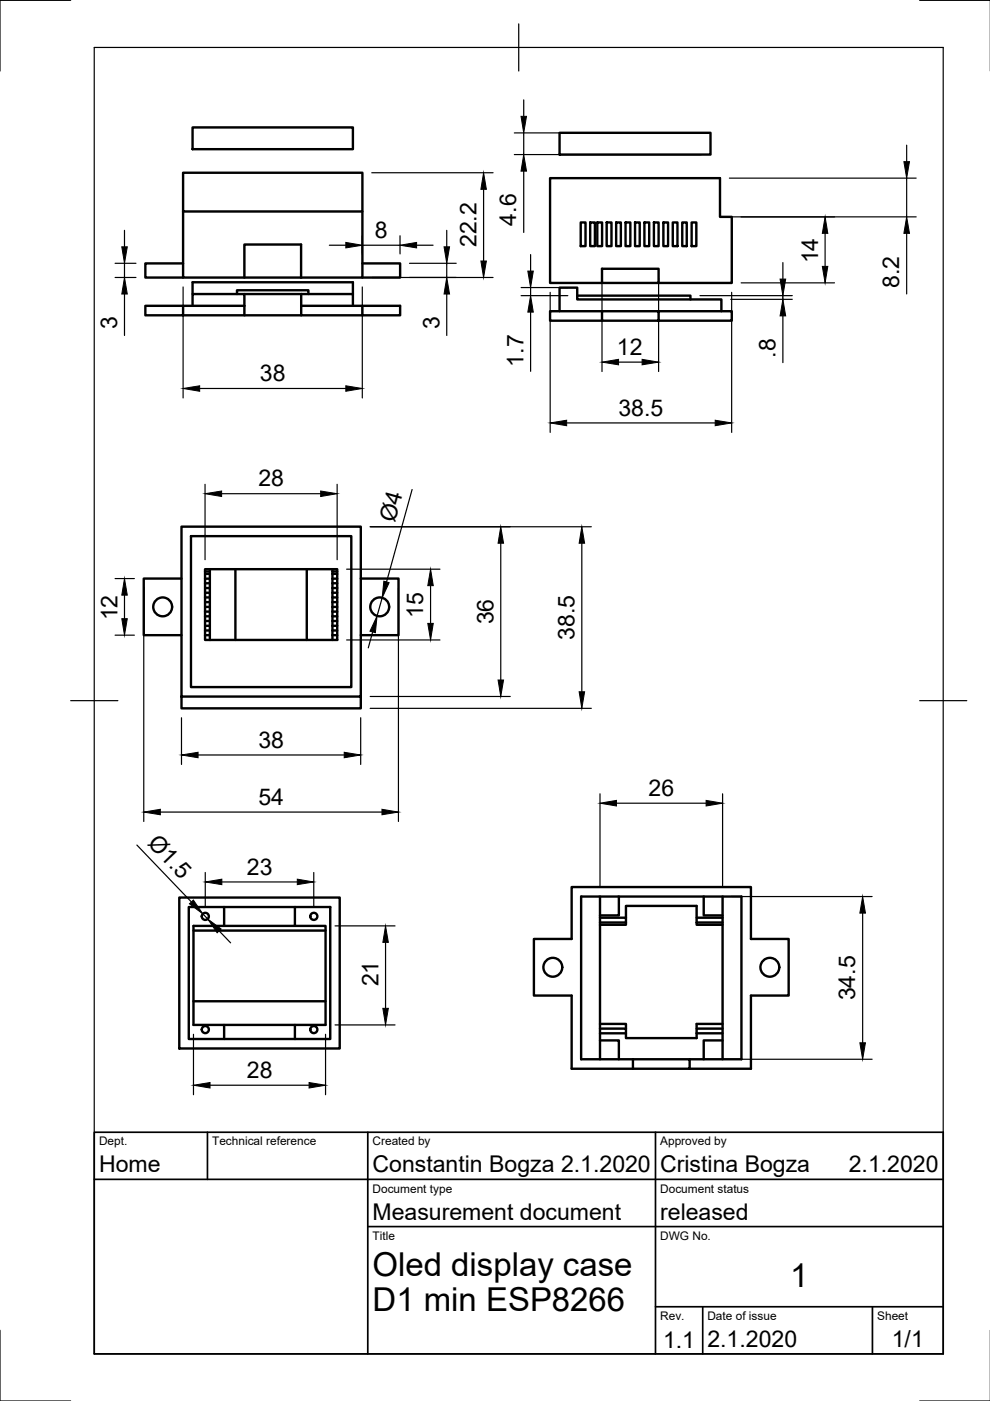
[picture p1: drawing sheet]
<svg xmlns="http://www.w3.org/2000/svg" width="210mm" height="297mm" viewBox="0 0 210 297" stroke-linecap="round" stroke-linejoin="round" font-family="sans-serif">
<!-- layer: Visible -->
<g fill="none" stroke="#000" stroke-width=".51">
<path d="M38.8 36.6h38v8.2h-38zM40.8 27h34v4.6h-34zM118.6 28.2h32v4.6h-32zM38.8 55.8h-8v3.1h8M38.8 44.8v14.1h25M51.8 58.9v-7.1h12v7.1M76.8 55.8h8v3.1h-8M76.8 44.8v14.1h-13M123.1 47.2h1v5h-1zM125.1 47.2h1v5h-1zM126.6 47.2h1.1v5h-1.1zM127.6 57h12v3h-12z"/>
<path d="M127.6 60h-11v-22.2h36.1v8.2h2.5v14h-15.6M128.6 47.2h1v5h-1zM130.6 47.2h1v5h-1zM132.6 47.2h1v5h-1zM134.6 47.2h1v5h-1zM136.6 47.2h1v5h-1zM138.6 47.2h1v5h-1zM140.7 47.2h.9v5h-.9zM142.6 47.2h1v5h-1zM144.7 47.2h.9v5h-.9zM146.6 47.2h1v5h-1zM30.8 64.8h8v2.1h-8z"/>
<path d="M38.8 64.8h13M40.8 64.8v-2.5h11v2.5M40.8 62.3v-2.5h34v2.5M50.2 62.3v-.8h15.2v.8M51.8 64.8v2.1h-13M51.8 62.3h12.1M51.8 66.9h12.1M63.9 62.3h10.9v2.5M63.9 62.3v2.5M76.8 64.8h8v2.1h-8zM76.8 64.8h-12.9v2.1h12.9M118.6 66v-5h3.8v2.5h30.6v2.5"/>
<path d="M122.4 62.7h24v.8M127.6 66h-11v2h11M139.6 66h15.6v2h-27.6v-2h12v2M40.5 113.7h34v32h-34zM38.5 122.7h-8v12h8M43.5 120.7h28v15h-28zM43.5 122.7h1M43.5 121.7h1M43.5 130.7h1M43.5 129.7h1M43.5 132.7h1M43.5 131.7h1"/>
<path d="M43.5 124.7h1M43.5 123.7h1M43.5 121.2h1M43.5 128.7h1M43.5 127.7h1M43.5 134.7h1M43.5 133.7h1M43.5 126.7h1M43.5 125.7h1M44.5 120.7v15M49.9 120.7v15M65 120.7v15"/>
<path d="M70.5 122.7h1M70.5 120.7v15M70.5 121.7h1M70.5 130.7h1M70.5 129.7h1M70.5 132.7h1M70.5 131.7h1M70.5 124.7h1M70.5 123.7h1M70.5 121.2h1M70.5 128.7h1M70.5 127.7h1"/>
<path d="M70.5 134.7h1M70.5 133.7h1M70.5 126.7h1M70.5 125.7h1M76.5 122.7h8v12h-8M38.5 147.7v-36h38v36h-38v2.5h38v-2.5M38 190.3h34v32h-34zM40 192.3h30v28h-30zM41 196.3h28v21h-28zM41 197.3h28M47.5 192.3v4M62.5 192.3v4"/>
<path d="M127.2 194.6h5.5v1M127.2 195.6h5.5M127.2 190.1v34.5M131.2 190.1v4h-4M132.7 194.6v-2.5h15v2.5M132.7 195.6v.5h-5.5M147.7 195.6v.5h5.5M147.7 195.6h5.5M149.2 190.1v4h4M153.2 194.6h-5.5v1M153.2 190.1v34.5M41 212.3h28"/>
<path d="M47.5 217.3v3M62.5 217.3v3M127.2 218.1h5.5v1M127.2 217.1h5.5v1M127.2 219.1h5.5M132.7 219.1v1h15v-1M147.7 219.1h5.5M153.2 218.1h-5.5v1M153.2 217.1h-5.5v1M127.2 220.6h4v4M134.2 224.6h12v2h-25v-15.5h-8v-12h8v-11h38v11h8v12h-8v15.5h-13M134.2 224.6v2"/>
<path d="M134.2 224.6h-11v-34.5h34v34.5h-11M153.2 220.6h-4v4"/>
<circle cx="34.5" cy="128.7" r="2"/>
<circle cx="80.5" cy="128.7" r="2"/>
<circle cx="43.5" cy="194.3" r=".75"/>
<circle cx="66.5" cy="194.3" r=".75"/>
<circle cx="43.5" cy="218.3" r=".75"/>
<circle cx="66.5" cy="218.3" r=".75"/>
<circle cx="117.2" cy="205.1" r="2"/>
<circle cx="163.2" cy="205.1" r="2"/>
</g>
<!-- layer: Border -->
<path d="M15 .1h-15v15M20 10.1h180v276.9h-180zM110 5.1v10M195 .1h15M15 148.6h10M195 148.6h10M0 282.1v14.9h15M195 297h15" fill="none" stroke="#000" stroke-width=".25"/>
<!-- layer: TitleBlock -->
<path d="M20 240.1h180v46.9h-180zM20 250h180M44 240.1v9.9M78 240.1v46.9M139 240.1v46.9M78 260.1h122M139 277.1h61M149 277.1v9.9M185 277.1v9.9" fill="none" stroke="#000" stroke-width=".36"/>
<!-- layer: Dimensions -->
<g fill="none" stroke="#000" stroke-width=".25">
<path d="M78.8 36.6h25.7M109.1 28.2h39.5M109.1 32.8h39.5M111 21.2v3.5M111 28.2v4.6M111 36.3v13M154.6 37.8h39.6M192.2 30.8v3.5M192.2 37.8v8.2M24.4 58.8h4.4M24.4 55.8h4.4M26.4 48.8v3.5"/>
<path d="M26.4 55.8v3M69.8 52h3.5M76.8 50v3.8M76.8 52h8M78.8 58.8h25.7M84.8 50v3.8M86.8 55.8h9.9M88.3 52h3.5M94.7 48.8v3.5M94.7 55.8v3M102.5 40.1v15.2M112.5 54v3.5"/>
<path d="M127.6 59v19.8M139.6 59v19.8M154.6 46h39.6M157.1 60h19.8M166 55.7v3.5M174.9 49.5v7M192.2 49.5v12.8M26.4 62.3v8.8M38.8 60.8v23.6M76.8 60.8v23.6M94.7 62.3v8.8M110.5 62.7h9.9"/>
<path d="M110.5 61h9.9M112.5 61v1.7M112.5 66.2v12.5M116.6 62v29.7M131.1 76.8h5M148.4 62.7h19.6M154.9 63.5h13.1M155.1 62v29.7M166 62.7v.8M166 67v9.9M42.3 82.4h31M120.1 89.7h31.5"/>
<path d="M43.5 102.7v16M47 104.7h21M71.5 102.7v16M78.5 111.7h46.9M87.4 103.8l-5.4 19.6M106.2 115.2v29M123.4 115.2v31.5M24.4 122.7h4.1M24.4 134.7h4.1M26.4 126.2v5M30.5 124.7v49.5M73.5 135.7h19.8"/>
<path d="M73.5 120.7h19.8M79 134l-.9 3.4M81 126.8l-1.1 3.8M84.5 124.7v49.5M91.3 124.2v8M38.5 152.2v9.9M76.5 152.2v9.9M78.5 147.7h29.7M78.5 150.2h46.9M29 179.2l11.6 12M34 172.2h47M42 160.1h31"/>
<path d="M127.2 168.3v19.8M130.7 170.3h19M153.2 168.3v19.8M43 193.8l1 1M43.5 185v7.3M46.5 197.4l2.4 2.5M47 187h16M66.5 185v7.3M71 196.3h12.8M81.7 199.8v14M155.2 190.1h29.7M182.9 193.6v27.5"/>
<path d="M41 219.3v12.8M69 219.3v12.8M71 217.3h12.8M44.5 230.1h21M155.2 224.6h29.7"/>
</g>
<g fill="#000" stroke="#000" stroke-width=".21">
<path d="M110.5 24.7h1.1l-.6 3.5zM111 32.8l.6 3.5h-1.1zM191.6 34.3h1.2l-.6 3.5zM25.8 52.3h1.2l-.6 3.5zM73.3 51.4l3.5 .6-3.5 .6zM84.8 52l3.5-.6v1.2zM94.1 52.3h1.2l-.6 3.5zM102.5 36.6l.6 3.5h-1.1zM102 55.3h1.1l-.6 3.5zM111.9 57.5h1.2l-.6 3.5zM165.4 59.2h1.2l-.6 3.5zM174.9 46l.6 3.5h-1.2z"/>
<path d="M174.3 56.5h1.2l-.6 3.5zM192.2 46l.6 3.5h-1.2zM26.4 58.8l.6 3.5h-1.2zM94.7 58.8l.6 3.5h-1.2zM112.5 62.7l.6 3.5h-1.2zM127.6 76.8l3.5-.6v1.2zM136.1 76.2l3.5 .6-3.5 .6zM166 63.5l.6 3.5h-1.2zM38.8 82.4l3.5-.6v1.2zM73.3 81.8l3.5 .6-3.5 .6zM116.6 89.7l3.5-.6v1.2zM151.6 89.1l3.5 .6-3.5 .6z"/>
<path d="M43.5 104.7l3.5-.6v1.2zM68 104.1l3.5 .6-3.5 .6zM106.2 111.7l.6 3.5h-1.2zM123.4 111.7l.6 3.5h-1.2zM26.4 122.7l.6 3.5h-1.2zM25.8 131.2h1.2l-.6 3.5zM79.9 130.6l-.3 3.5-1.2-.3zM81.4 123.2l1.1 .3-1.5 3.3zM90.7 132.2h1.2l-.6 3.5zM91.3 120.7l.6 3.5h-1.2zM38.5 160.1l3.5-.6v1.2zM73 159.5l3.5 .6-3.5 .6z"/>
<path d="M105.6 144.2h1.2l-.6 3.5zM122.8 146.7h1.2l-.6 3.5zM30.5 172.2l3.5-.6v1.1zM81 171.6l3.5 .6-3.5 .5zM127.2 170.3l3.5-.6v1.2zM149.7 169.7l3.5 .6-3.5 .6zM40.2 191.6l.8-.8 2 3zM44 194.8l2.9 2.2-.9 .8zM43.5 187l3.5-.6v1.2zM63 186.4l3.5 .6-3.5 .6zM81.7 196.3l.6 3.5h-1.1zM182.9 190.1l.6 3.5h-1.2z"/>
<path d="M81.2 213.8h1.1l-.6 3.5zM41 230.1l3.5-.6v1.2zM65.5 229.5l3.5 .6-3.5 .6zM182.3 221.1h1.2l-.6 3.5z"/>
</g>
<g font-size="7">
<text x="79" y="270.6">Oled display case</text>
<text x="167.5" y="273">1</text>
<text x="79" y="278.1">D1 min ESP8266</text>
</g>
<g font-size="4.9">
<text x="109.5" y="47.8" transform="rotate(-90 109.5 47.8)">4.6</text>
<text x="79.5" y="50.4">8</text>
<text x="101" y="52.4" transform="rotate(-90 101 52.4)">22.2</text>
<text x="173.4" y="55.8" transform="rotate(-90 173.4 55.8)">14</text>
<text x="190.7" y="61" transform="rotate(-90 190.7 61)">8.2</text>
<text x="24.8" y="69.8" transform="rotate(-90 24.8 69.8)">3</text>
<text x="93.2" y="69.8" transform="rotate(-90 93.2 69.8)">3</text>
<text x="111" y="77.8" transform="rotate(-90 111 77.8)">1.7</text>
<text x="130.8" y="75.3">12</text>
<text x="164.4" y="75.8" transform="rotate(-90 164.4 75.8)">.8</text>
<text x="55.1" y="80.8">38</text>
<text x="131.1" y="88.1">38.5</text>
<text x="54.8" y="103.1">28</text>
<text x="83.7" y="110.9" transform="rotate(-74 83.7 110.9)">Ø4</text>
<text x="24.9" y="131.5" transform="rotate(-90 24.9 131.5)">12</text>
<text x="89.7" y="131.1" transform="rotate(-90 89.7 131.1)">15</text>
<text x="104.6" y="132.4" transform="rotate(-90 104.6 132.4)">36</text>
<text x="121.8" y="135.7" transform="rotate(-90 121.8 135.7)">38.5</text>
<text x="54.8" y="158.5">38</text>
<text x="54.8" y="170.6">54</text>
<text x="137.5" y="168.7">26</text>
<text x="31.1" y="179" transform="rotate(46 31.1 179)">Ø1.5</text>
<text x="52.3" y="185.4">23</text>
<text x="80.2" y="209.1" transform="rotate(-90 80.2 209.1)">21</text>
<text x="181.3" y="212.1" transform="rotate(-90 181.3 212.1)">34.5</text>
<text x="52.3" y="228.5">28</text>
<text x="21" y="248.5">Home</text>
<text x="79" y="248.5">Constantin Bogza 2.1.2020</text>
<text x="140" y="248.5">Cristina Bogza</text>
<text x="180" y="248.5">2.1.2020</text>
<text x="79" y="258.6">Measurement document</text>
<text x="140" y="258.6">released</text>
<text x="140.6" y="285.7">1.1</text>
<text x="150" y="285.5">2.1.2020</text>
<text x="189.1" y="285.7">1/1</text>
</g>
<g font-size="2.5">
<text x="21" y="242.9">Dept.</text>
<text x="45" y="242.9">Technical reference</text>
<text x="79" y="242.9">Created by</text>
<text x="140" y="242.9">Approved by</text>
<text x="79" y="252.8">Document type</text>
<text x="140" y="252.8">Document status</text>
<text x="79" y="262.9">Title</text>
<text x="140" y="262.9">DWG No.</text>
<text x="140" y="279.9">Rev.</text>
<text x="150" y="279.9">Date of issue</text>
<text x="186" y="279.9">Sheet</text>
</g>
</svg>
